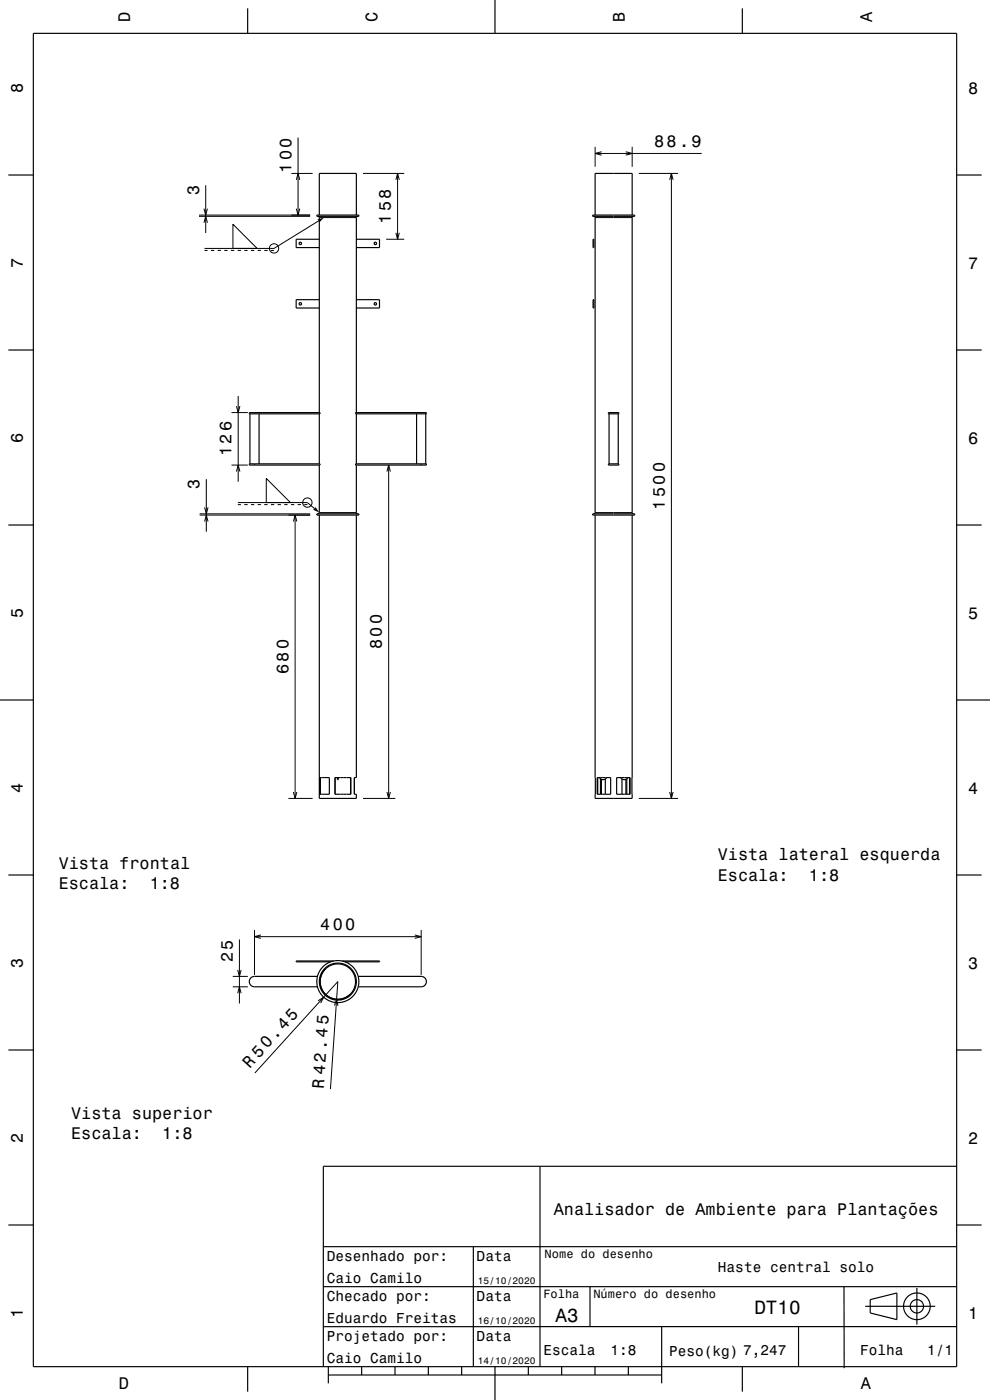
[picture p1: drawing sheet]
<svg xmlns="http://www.w3.org/2000/svg" width="297mm" height="420mm" viewBox="0 0 297 420" stroke-linecap="round" stroke-linejoin="round" font-family="sans-serif">
<g fill="none" stroke="#000" stroke-width=".3">
<path d="M61.7 55.6v14.3M87.4 52h6.4M88.9 54l.5-2 .5 2M89.4 41.3v23.2M108.9 52h12.4M118.8 54l.5-2 .5 2M119.3 52v19.8M178.5 44v6M178.5 46h32M180.5 45.5l-2 .5 2 .6M187.7 45.5l1.9 .5-1.9 .6M189.6 44v6"/>
<path d="M191.7 52h11.7M200.9 54l.5-2 .5 2M201.4 52v187.5M59.7 64.5h33.3M59.7 64.9h33.3M61.2 62.6l.5 1.9 .5-1.9M61.2 66.8l.5-1.9 .5 1.9M61.4 75.1h.9M63.3 75.1h1M65.3 75.1h1M67.3 75.1h1M69.3 75.1h1"/>
<path d="M69.9 67.3l7.2 7.2h-7.2zM71.3 75.1h1M73.3 75.1h1M75.3 75.1h1M77.3 75.1h1M79.3 75.1h1M81.3 75.1h.9M88.9 62.6l.5 1.9 .5-1.9M95.5 66.3l-13.3 8.2h-20.8M95.8 65.3h11.1M115.9 71.8h5.4M118.8 69.8l.5 2 .5-2"/>
<path d="M178.5 65.3h11.1M71.5 118.8v25.7M69.5 139.5h4.9M69.5 123.8h4.9M70.9 121.8l.6 2 .5-2M76.4 123.8v.4M76.4 139.2v.3M116.6 139.5v100M126.4 123.8v.4M126.4 139.2v.3M59.9 154.5h33.1M59.9 154.2h33.1"/>
<path d="M61.4 152.2l.5 2 .5-2M61.4 156.5l.5-2 .5 2M61.9 143.7v15.8M70.9 141.5l.6-2 .5 2M71.3 150.8h20.9l2.1 1.7M71.3 151.4h1M73.3 151.4h1M75.3 151.4h1M77.3 151.4h1M79.3 151.4h1M79.9 143.5l7.2 7.3h-7.2zM81.3 151.4h1"/>
<path d="M83.3 151.4h1M85.3 151.4h1M87.3 151.4h1M88 156.5l.5-2 .6 2M88.5 154.5v85M89.3 151.4h1M91.3 151.4h.9M95.8 153.8h11.1M116.1 141.5l.5-2 .5 2M178.5 153.8h11.1M86.5 239.5h7.3M88 237.6l.5 1.9 .6-1.9"/>
<path d="M108.9 239.5h9.7M116.1 237.6l.5 1.9 .5-1.9M191.7 239.5h11.7M200.9 237.6l.5 1.9 .5-1.9M76.4 279v13.5M126.4 279v13.5M69.8 296h4.6M69.8 292.9h4.6M71.3 291l.5 1.9 .5-1.9M71.3 298l.5-2 .5 2M71.8 281.8v19.2M76.4 281h50"/>
<path d="M78.3 280.5l-1.9 .5 1.9 .5M124.4 280.5l2 .5-2 .5M95.4 300.2l1.7-1-.9 1.7M100.3 301.7l.7-1.9 .4 1.9M76.5 321.9l24.8-27.4-2.2 32.2"/>
<circle cx="82.2" cy="74.5" r="1.4"/>
<circle cx="92.2" cy="150.8" r="1.4"/>
</g>
<g fill="none" stroke="#000" stroke-width=".35">
<path d="M10 10h277v400h-277zM74.3 2.5v7.5M148.5 0v10M222.7 2.5v7.5M2.5 52.5h7.5M287 52.5h7.5M95 64.5h12.7v.4h-12.7zM95.4 64.9l.4 .4v58.5M95.8 64.5v-12.5h11.1v12.5M95.8 71.8h-6.9v2.5h6.9M106.9 71.8h7v2.5h-7M107.3 64.9l-.4 .4v58.5"/>
<path d="M177.8 64.5h12.6v.4h-12.6zM177.9 71.8h.3v2.5h-.3zM178.2 64.9l.3 .4v88.5l-.3 .4M178.5 64.5v-12.5h11.1v12.5M190 64.9l-.4 .4v88.5l.4 .4M95.8 89.9h-6.9v2.5h6.9M106.9 89.9h7v2.5h-7M177.9 89.9h.3v2.5h-.3zM2.5 105h7.5M287 105h7.5M74.8 123.8h21.2v.4h-21.2zM74.8 139.2h21.2v.3h-21.2z"/>
<path d="M75 124.2v15M77.7 124.2v15M95.8 139.5v14.3l-.4 .4M95.8 124.2v15M106.7 123.8h21.2v.4h-21.2zM106.7 139.2h21.2v.3h-21.2zM106.9 139.5v14.3l.4 .4M106.9 124.2v15M125 124.2v15M127.7 124.2v15M182.5 123.8h3.2v.4h-3.2zM182.5 139.2h3.2v.3h-3.2z"/>
<path d="M182.7 124.2v15M185.5 124.2v15M2.5 157.5h7.5M95 154.2h12.7v.3h-12.7zM95.8 154.5v85h11.1v-1.2h-.6v-5h.6v-78.8M177.8 154.2h12.6v.3h-12.6zM178.5 154.5v85h11.1v-85M287 157.5h7.5M0 210h10M287 210h10M95.9 233.3h2.9v5h-2.9zM96.1 233.3v5"/>
<path d="M100.5 233.3h4.8v5h-4.8zM101.2 233.3v.6h.3v-.6M105.2 233.3v5M179.2 233.3h4v5h-4zM179.3 233.3v5M179.8 233.3a1.25 1.25 0 0 0 2.2 0M180.1 233.6v4.7M180.4 233.8v4.5M181.6 233.7v4.6M185 233.3h4v5h-4zM186.2 233.3a1.25 1.25 0 0 0 2.2 0M186.6 233.7v4.6"/>
<path d="M187.8 233.8v4.5M188 233.6v4.7M188.9 233.3v5M2.5 262.5h7.5M287 262.5h7.5M95.2 292.9h-18.8a1.56 1.56 0 0 0-1.6 1.6 1.56 1.56 0 0 0 1.6 1.5h18.8M97.6 290.7a5.3 5.3 0 0 0 0 7.5 5.3 5.3 0 0 0 7.5 .1M100.1 288.3h-11.2v.3h10.3M102.6 288.3h11.3v.3h-10.4M107.5 292.9h18.9a1.56 1.56 0 0 1 1.5 1.6 1.56 1.56 0 0 1-1.5 1.5h-18.9M2.5 315h7.5M287 315h7.5"/>
<path d="M162 350v60M287 349.9h-190v60.1M2.5 367.5h7.5M97 374h190M142 374v36M287 367.5h7.5M97 398h65M97 386h190M162 398h125M177 386v12M198.5 398v17M239.6 398v12"/>
<path d="M253.2 386l.1 24.4M259.6 391.9h21M261.1 389.9l8-2v8l-8-2zM275.1 386.4v11M74.3 410v7.5M98.5 412.5h100M98.5 410v5M108.5 410v2.5M118.5 410v2.5M128.5 410v2.5M138.5 410v2.5M148.5 410v10"/>
<path d="M158.5 410v2.5M168.5 410v2.5M178.5 410v2.5M188.5 410v2.5M222.7 410v7.5"/>
<circle cx="90.1" cy="73" r=".38"/>
<circle cx="112.6" cy="73" r=".37"/>
<circle cx="90.1" cy="91.2" r=".38"/>
<circle cx="112.6" cy="91.2" r=".38"/>
<circle cx="101.4" cy="294.5" r="5.3"/>
<circle cx="101.4" cy="294.5" r="5.6"/>
<circle cx="101.4" cy="294.5" r="6.3"/>
<circle cx="275.1" cy="391.9" r="4"/>
<circle cx="275.1" cy="391.9" r="2"/>
</g>
<g fill="#000">
<path d="M95.3 65.9l1.9-.6-1.4 1.4z" fill-rule="evenodd"/>
<path d="M94.6 152.1l1.2 1.7-1.8-.9z" fill-rule="evenodd"/>
</g>
<g font-size="5.8">
<text x="226.3" y="394.1">DT10</text>
<text x="166.7" y="396.6">A3</text>
</g>
<text font-size="5.1" x="97.1" y="326.6" transform="rotate(-86 97.1 326.6)">R 42.45</text>
<g font-size="5">
<text x="39" y="6.5" transform="rotate(-90 39 6.5)">D</text>
<text x="113.2" y="6.5" transform="rotate(-90 113.2 6.5)">C</text>
<text x="187.4" y="6.5" transform="rotate(-90 187.4 6.5)">B</text>
<text x="261.6" y="6.5" transform="rotate(-90 261.6 6.5)">A</text>
<text x="6.8" y="27.8" transform="rotate(-90 6.8 27.8)">8</text>
<text x="290.5" y="28.1">8</text>
<text x="196.3" y="44">88.9</text>
<text x="87.4" y="51.8" transform="rotate(-90 87.4 51.8)">100</text>
<text x="59.7" y="58.6" transform="rotate(-90 59.7 58.6)">3</text>
<text x="117.3" y="67.2" transform="rotate(-90 117.3 67.2)">158</text>
<text x="6.8" y="80.3" transform="rotate(-90 6.8 80.3)">7</text>
<text x="290.5" y="80.6">7</text>
<text x="6.8" y="132.8" transform="rotate(-90 6.8 132.8)">6</text>
<text x="69.5" y="136.9" transform="rotate(-90 69.5 136.9)">126</text>
<text x="290.5" y="133.1">6</text>
<text x="59.9" y="146.8" transform="rotate(-90 59.9 146.8)">3</text>
<text x="199.4" y="152.9" transform="rotate(-90 199.4 152.9)">1500</text>
<text x="6.8" y="185.3" transform="rotate(-90 6.8 185.3)">5</text>
<text x="290.5" y="185.6">5</text>
<text x="114.6" y="194.8" transform="rotate(-90 114.6 194.8)">800</text>
<text x="86.5" y="202.3" transform="rotate(-90 86.5 202.3)">680</text>
<text x="6.8" y="237.8" transform="rotate(-90 6.8 237.8)">4</text>
<text x="290.5" y="238.1">4</text>
<text x="17.6" y="260.6">Vista frontal</text>
<text x="215.3" y="258.1">Vista lateral esquerda</text>
<text x="17.6" y="266.7">Escala:</text>
<text x="44.9" y="266.7">1:8</text>
<text x="215.3" y="264.2">Escala:</text>
<text x="242.7" y="264.2">1:8</text>
<text x="96.1" y="279">400</text>
<text x="6.8" y="290.3" transform="rotate(-90 6.8 290.3)">3</text>
<text x="69.8" y="288.6" transform="rotate(-90 69.8 288.6)">25</text>
<text x="290.5" y="290.6">3</text>
<text x="75" y="320.6" transform="rotate(-48 75 320.6)">R 50.45</text>
<text x="21.4" y="335.6">Vista superior</text>
<text x="21.4" y="341.6">Escala:</text>
<text x="48.7" y="341.6">1:8</text>
<text x="6.8" y="342.8" transform="rotate(-90 6.8 342.8)">2</text>
<text x="290.5" y="343.1">2</text>
<text x="166.1" y="364.4">Analisador de Ambiente para Plantações</text>
<text x="6.8" y="395.3" transform="rotate(-90 6.8 395.3)">1</text>
<text x="290.5" y="395.6">1</text>
<text x="35.7" y="416.8">D</text>
<text x="258.3" y="416.8">A</text>
</g>
<g font-size="4.3">
<text x="98" y="378.2">Desenhado por:</text>
<text x="143" y="378.2">Data</text>
<text x="215.4" y="381.6">Haste central solo</text>
<text x="98" y="385">Caio Camilo</text>
<text x="98" y="390.2">Checado por:</text>
<text x="143" y="390.2">Data</text>
<text x="98" y="397">Eduardo Freitas</text>
<text x="98" y="402.2">Projetado por:</text>
<text x="143" y="402.2">Data</text>
<text x="163" y="406.6">Escala</text>
<text x="183.2" y="406.6">1:8</text>
<text x="200.7" y="406.7">Peso(kg) 7,247</text>
<text x="258" y="406.6">Folha</text>
<text x="278.2" y="406.6">1/1</text>
<text x="98" y="409">Caio Camilo</text>
</g>
<g font-size="3.6">
<text x="163.4" y="377.4">Nome do desenho</text>
<text x="163" y="389.5">Folha</text>
<text x="178" y="389.5">Número do desenho</text>
</g>
<g font-size="2.9">
<text x="143.3" y="385.3">15/10/2020</text>
<text x="143.3" y="397.3">16/10/2020</text>
<text x="143.3" y="409.3">14/10/2020</text>
</g>
</svg>
